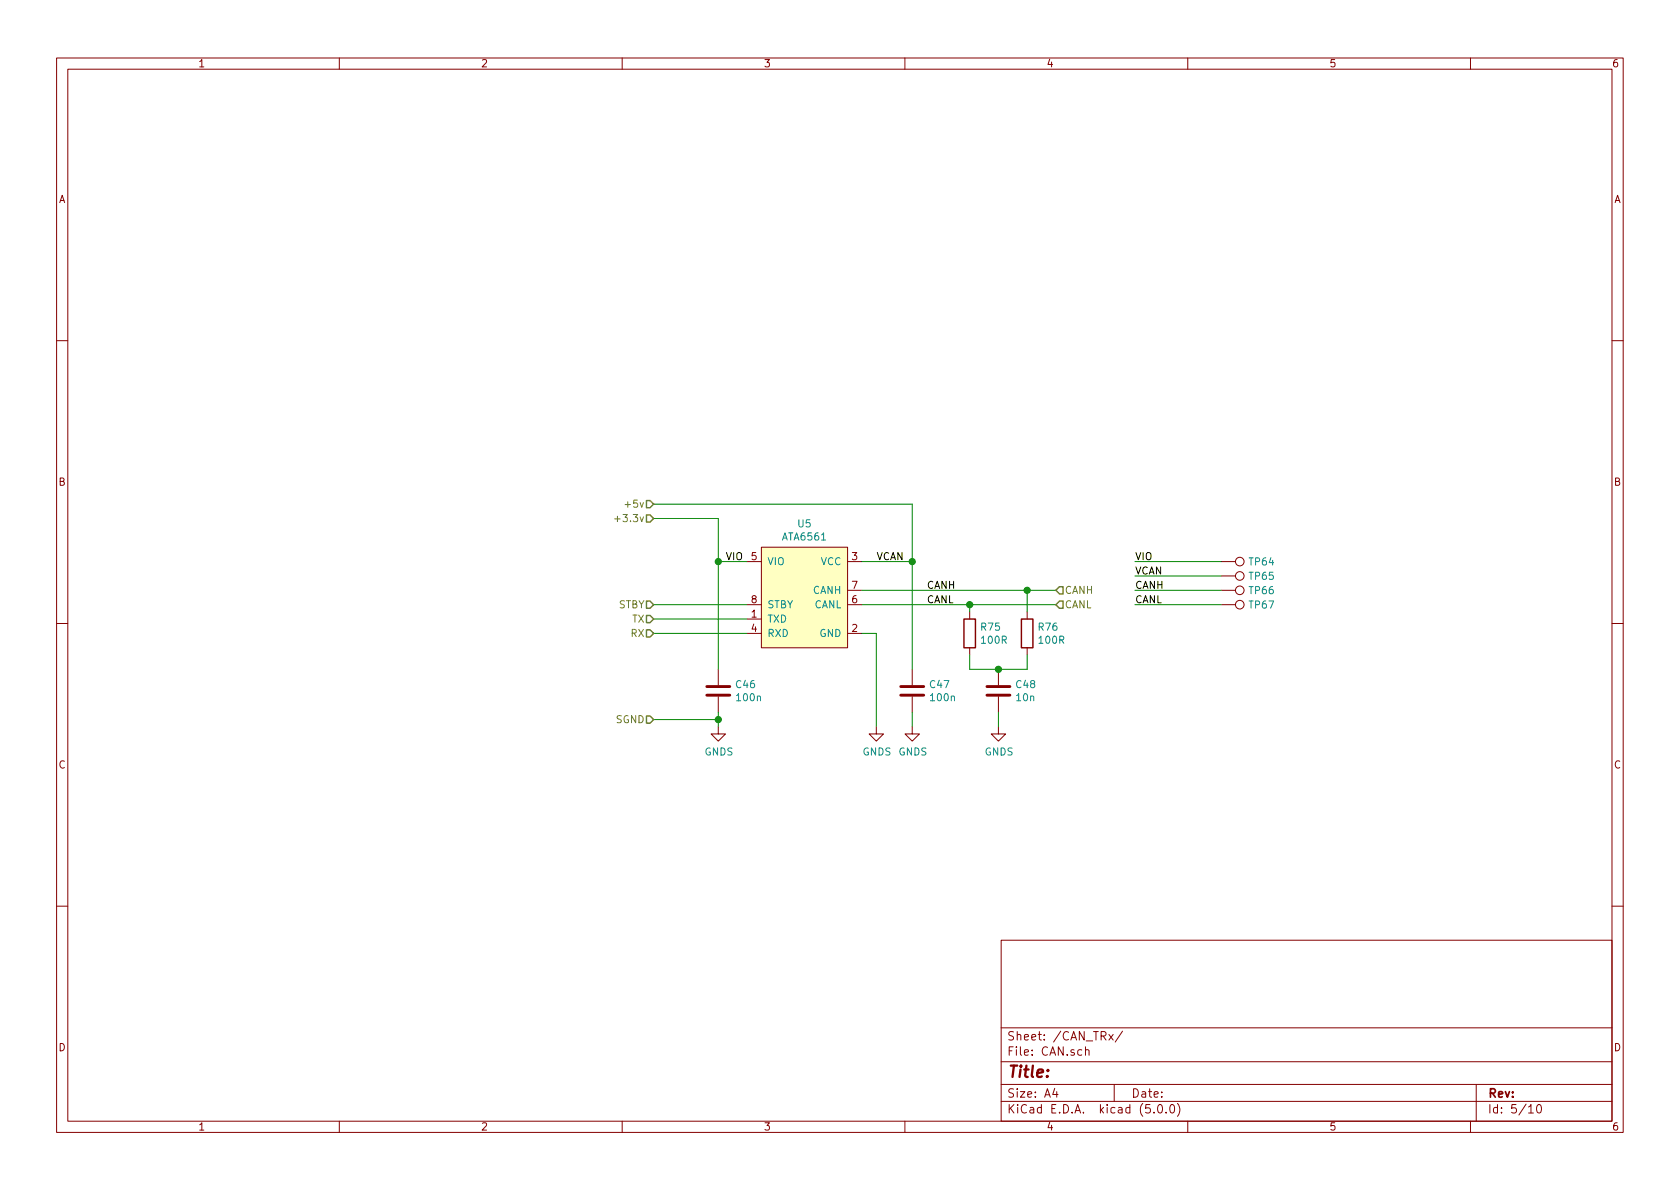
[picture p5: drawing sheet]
EESchema Schematic File Version 4
LIBS:FusIon Pack-cache
EELAYER 26 0
EELAYER END
$Descr A4 11693 8268
encoding utf-8
Sheet 5 10
Title ""
Date ""
Rev ""
Comp ""
Comment1 ""
Comment2 ""
Comment3 ""
Comment4 ""
$EndDescr
$Comp
L Interface_CAN_LIN:ATA6561 U5
U 1 1
P 5600 4150
F 0 "U5" H 5600 4665 50  0000 C CNN
F 1 "ATA6561" H 5600 4574 50  0000 C CNN
F 2 "Package_SO:SOIC-8_3.9x4.9mm_P1.27mm" H 5550 4150 50  0001 C CNN
F 3 "" H 5550 4150 50  0001 C CNN
	1    5600 4150
	1    0    0    -1  
$EndComp
Wire Wire Line
	4550 4200 5200 4200
Wire Wire Line
	4550 4300 5200 4300
Wire Wire Line
	4550 4400 5200 4400
Text HLabel 4550 4200 0    50   Input ~ 0
STBY
Text HLabel 4550 4300 0    50   Input ~ 0
TX
Text HLabel 4550 4400 0    50   Input ~ 0
RX
$Comp
L Device:C C46
U 1 1
P 5000 4800
F 0 "C46" H 5115 4846 50  0000 L CNN
F 1 "100n" H 5115 4755 50  0000 L CNN
F 2 "Capacitor_SMD:C_0805_2012Metric_Pad1.15x1.40mm_HandSolder" H 5038 4650 50  0001 C CNN
F 3 "~" H 5000 4800 50  0001 C CNN
	1    5000 4800
	1    0    0    -1  
$EndComp
$Comp
L Device:C C47
U 1 1
P 6350 4800
F 0 "C47" H 6465 4846 50  0000 L CNN
F 1 "100n" H 6465 4755 50  0000 L CNN
F 2 "Capacitor_SMD:C_0805_2012Metric_Pad1.15x1.40mm_HandSolder" H 6388 4650 50  0001 C CNN
F 3 "~" H 6350 4800 50  0001 C CNN
	1    6350 4800
	1    0    0    -1  
$EndComp
Wire Wire Line
	5200 3900 5000 3900
Wire Wire Line
	5000 3900 5000 4650
Wire Wire Line
	6350 3900 6350 4650
Wire Wire Line
	6000 3900 6350 3900
Wire Wire Line
	6100 4400 6000 4400
Wire Wire Line
	5000 5050 5000 5000
Wire Wire Line
	6100 4400 6100 5050
Wire Wire Line
	6350 5050 6350 4950
$Comp
L power:GNDS #PWR065
U 1 1
P 5000 5050
F 0 "#PWR065" H 5000 4800 50  0001 C CNN
F 1 "GNDS" H 5005 4877 50  0000 C CNN
F 2 "" H 5000 5050 50  0001 C CNN
F 3 "" H 5000 5050 50  0001 C CNN
	1    5000 5050
	1    0    0    -1  
$EndComp
$Comp
L power:GNDS #PWR066
U 1 1
P 6100 5050
F 0 "#PWR066" H 6100 4800 50  0001 C CNN
F 1 "GNDS" H 6105 4877 50  0000 C CNN
F 2 "" H 6100 5050 50  0001 C CNN
F 3 "" H 6100 5050 50  0001 C CNN
	1    6100 5050
	1    0    0    -1  
$EndComp
$Comp
L power:GNDS #PWR067
U 1 1
P 6350 5050
F 0 "#PWR067" H 6350 4800 50  0001 C CNN
F 1 "GNDS" H 6355 4877 50  0000 C CNN
F 2 "" H 6350 5050 50  0001 C CNN
F 3 "" H 6350 5050 50  0001 C CNN
	1    6350 5050
	1    0    0    -1  
$EndComp
Wire Wire Line
	4550 3600 5000 3600
Wire Wire Line
	5000 3600 5000 3900
Connection ~ 5000 3900
Wire Wire Line
	4550 3500 6350 3500
Wire Wire Line
	6350 3500 6350 3900
Connection ~ 6350 3900
Text HLabel 4550 3600 0    50   Input ~ 0
+3.3v
Text HLabel 4550 3500 0    50   Input ~ 0
+5v
Wire Wire Line
	4550 5000 5000 5000
Connection ~ 5000 5000
Wire Wire Line
	5000 5000 5000 4950
Text HLabel 4550 5000 0    50   Input ~ 0
SGND
Wire Wire Line
	7350 4100 7150 4100
Wire Wire Line
	7350 4200 6750 4200
$Comp
L Device:R R76
U 1 1
P 7150 4400
F 0 "R76" H 7220 4446 50  0000 L CNN
F 1 "100R" H 7220 4355 50  0000 L CNN
F 2 "Resistor_SMD:R_0805_2012Metric_Pad1.15x1.40mm_HandSolder" V 7080 4400 50  0001 C CNN
F 3 "~" H 7150 4400 50  0001 C CNN
	1    7150 4400
	1    0    0    -1  
$EndComp
$Comp
L Device:R R75
U 1 1
P 6750 4400
F 0 "R75" H 6820 4446 50  0000 L CNN
F 1 "100R" H 6820 4355 50  0000 L CNN
F 2 "Resistor_SMD:R_0805_2012Metric_Pad1.15x1.40mm_HandSolder" V 6680 4400 50  0001 C CNN
F 3 "~" H 6750 4400 50  0001 C CNN
	1    6750 4400
	1    0    0    -1  
$EndComp
Wire Wire Line
	6750 4250 6750 4200
Connection ~ 6750 4200
Wire Wire Line
	6750 4200 6000 4200
Wire Wire Line
	7150 4100 7150 4250
Connection ~ 7150 4100
Wire Wire Line
	7150 4100 6000 4100
Wire Wire Line
	6750 4550 6750 4650
Wire Wire Line
	6750 4650 6950 4650
Wire Wire Line
	7150 4650 7150 4550
$Comp
L Device:C C48
U 1 1
P 6950 4800
F 0 "C48" H 7065 4846 50  0000 L CNN
F 1 "10n" H 7065 4755 50  0000 L CNN
F 2 "Capacitor_SMD:C_0805_2012Metric_Pad1.15x1.40mm_HandSolder" H 6988 4650 50  0001 C CNN
F 3 "~" H 6950 4800 50  0001 C CNN
	1    6950 4800
	1    0    0    -1  
$EndComp
Connection ~ 6950 4650
Wire Wire Line
	6950 4650 7150 4650
$Comp
L power:GNDS #PWR068
U 1 1
P 6950 5050
F 0 "#PWR068" H 6950 4800 50  0001 C CNN
F 1 "GNDS" H 6955 4877 50  0000 C CNN
F 2 "" H 6950 5050 50  0001 C CNN
F 3 "" H 6950 5050 50  0001 C CNN
	1    6950 5050
	1    0    0    -1  
$EndComp
Wire Wire Line
	6950 5050 6950 4950
Text HLabel 7350 4100 2    50   Input ~ 0
CANH
Text HLabel 7350 4200 2    50   Input ~ 0
CANL
Text Label 6100 3900 0    50   ~ 0
VCAN
Text Label 5050 3900 0    50   ~ 0
VIO
Text Label 6450 4100 0    50   ~ 0
CANH
Text Label 6450 4200 0    50   ~ 0
CANL
$Comp
L Connector:TestPoint TP64
U 1 1
P 8500 3900
F 0 "TP64" V 8500 4088 50  0000 L CNN
F 1 "TestPoint" V 8545 4088 50  0001 L CNN
F 2 "TestPoint:TestPoint_Pad_D2.0mm" H 8700 3900 50  0001 C CNN
F 3 "~" H 8700 3900 50  0001 C CNN
	1    8500 3900
	0    1    1    0   
$EndComp
$Comp
L Connector:TestPoint TP65
U 1 1
P 8500 4000
F 0 "TP65" V 8500 4188 50  0000 L CNN
F 1 "TestPoint" V 8545 4188 50  0001 L CNN
F 2 "TestPoint:TestPoint_Pad_D2.0mm" H 8700 4000 50  0001 C CNN
F 3 "~" H 8700 4000 50  0001 C CNN
	1    8500 4000
	0    1    1    0   
$EndComp
$Comp
L Connector:TestPoint TP66
U 1 1
P 8500 4100
F 0 "TP66" V 8500 4288 50  0000 L CNN
F 1 "TestPoint" V 8545 4288 50  0001 L CNN
F 2 "TestPoint:TestPoint_Pad_D2.0mm" H 8700 4100 50  0001 C CNN
F 3 "~" H 8700 4100 50  0001 C CNN
	1    8500 4100
	0    1    1    0   
$EndComp
$Comp
L Connector:TestPoint TP67
U 1 1
P 8500 4200
F 0 "TP67" V 8500 4388 50  0000 L CNN
F 1 "TestPoint" V 8545 4388 50  0001 L CNN
F 2 "TestPoint:TestPoint_Pad_D2.0mm" H 8700 4200 50  0001 C CNN
F 3 "~" H 8700 4200 50  0001 C CNN
	1    8500 4200
	0    1    1    0   
$EndComp
Wire Wire Line
	7900 3900 8500 3900
Wire Wire Line
	7900 4000 8500 4000
Wire Wire Line
	7900 4100 8500 4100
Wire Wire Line
	7900 4200 8500 4200
Text Label 7900 3900 0    50   ~ 0
VIO
Text Label 7900 4000 0    50   ~ 0
VCAN
Text Label 7900 4100 0    50   ~ 0
CANH
Text Label 7900 4200 0    50   ~ 0
CANL
$EndSCHEMATC
